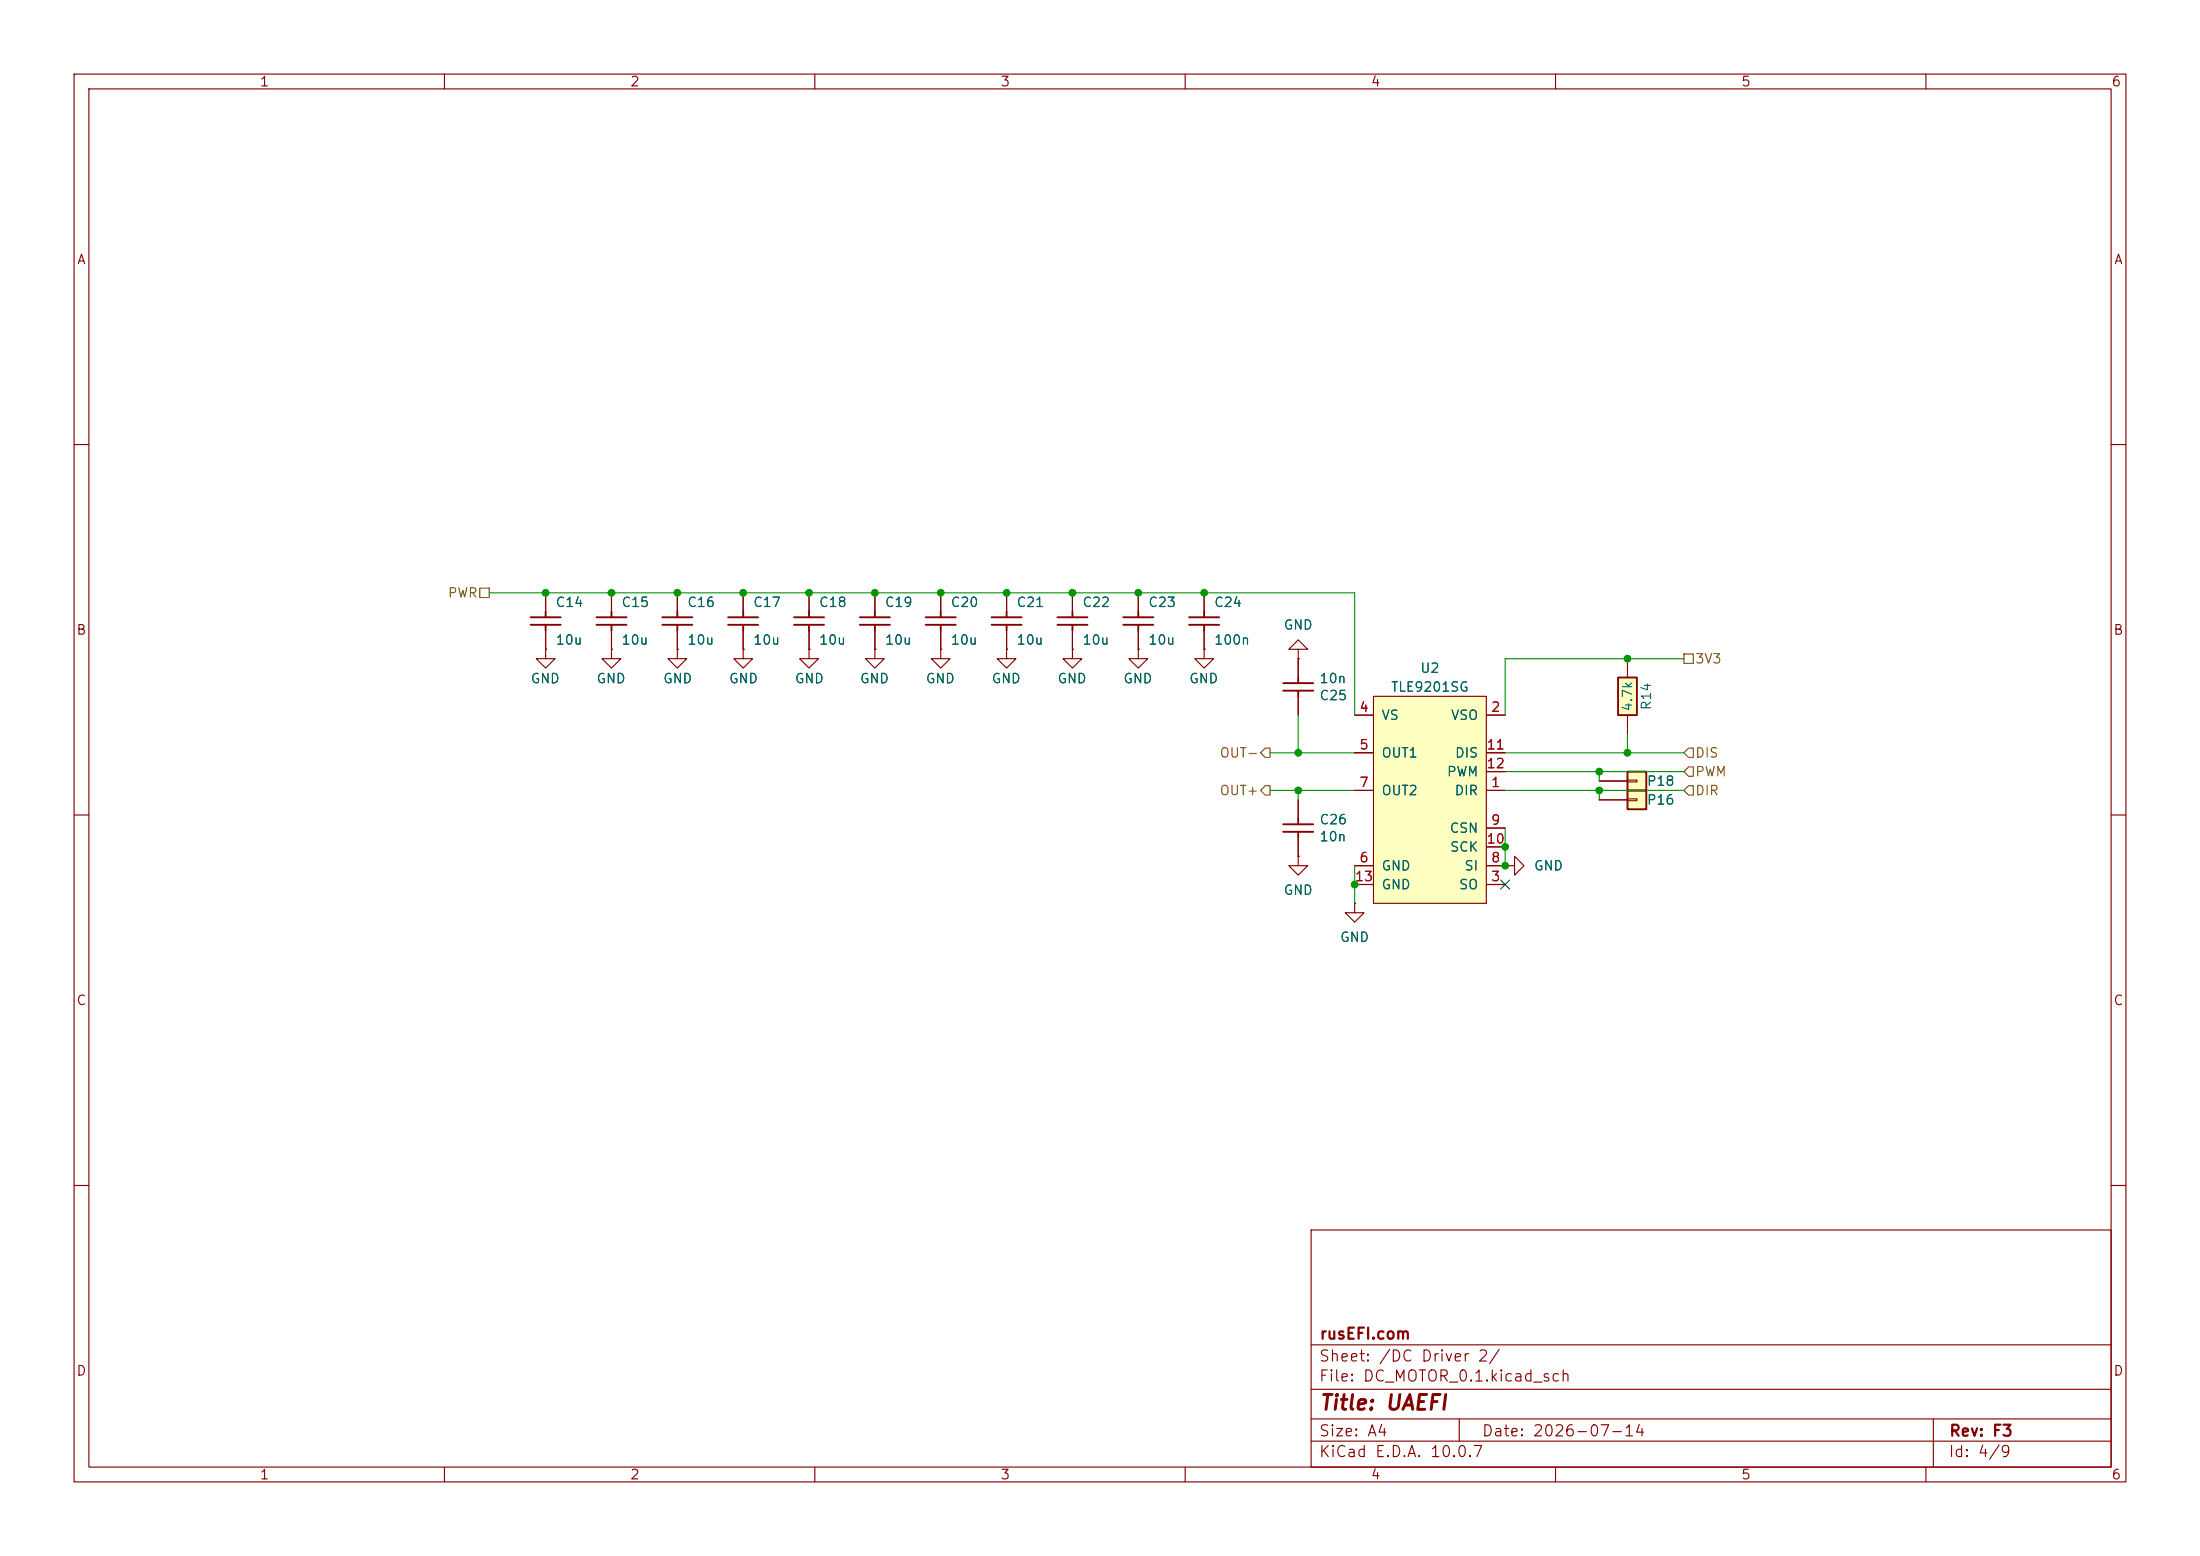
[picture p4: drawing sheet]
<svg xmlns="http://www.w3.org/2000/svg" width="297mm" height="210mm" viewBox="0 0 297 210" stroke-linecap="round" stroke-linejoin="round" font-family="sans-serif">
<g fill="none" stroke="#840000" stroke-width=".15">
<path d="M10 10h277v190h-277zM12 12h273v186h-273zM60 10v2M110 10v2M160 10v2M210 10v2M260 10v2M10 60h2M285 60h2M82.5 87.6v1.3h-1.2l1.2 1.3 1.3-1.3h-1.3M82.5 87.6h.1M82.5 80v2.6"/>
<path d="M82.5 85.1v2.5M91.4 87.6v1.3h1.3l-1.3 1.3-1.2-1.3h1.2M91.4 87.6h.1M91.4 80v2.6M91.4 85.1v2.5M118.1 87.6v1.3h-1.3l1.3 1.3 1.3-1.3h-1.3M118.1 87.6h.1M127 87.6v1.3h-1.3l1.3 1.3 1.3-1.3h-1.3M127 87.6h.1M127 80v2.6M127 85.1v2.5M135.9 87.6v1.3h-1.3l1.3 1.3 1.3-1.3h-1.3"/>
<path d="M135.9 87.6h.1M135.9 80v2.6M135.9 85.1v2.5M153.7 80v2.6M153.7 85.1v2.5M162.6 87.6v1.3h-1.3l1.3 1.3 1.2-1.3h-1.2M162.6 87.6h.1M162.6 80v2.6M162.6 85.1v2.5M175.3 87.6h1.2l-1.2-1.2-1.3 1.2h1.3v1.3M175.3 88.9h.1M175.3 88.9v2.5"/>
<path d="M175.3 94v2.5M10 110h2M175.3 115.6v1.2h-1.3l1.3 1.3 1.2-1.3h-1.2M175.3 115.6h.1M175.3 108v2.5M175.3 113v2.6M285 110h2M10 160h2M177 166h108v32h-108zM285 160h2M60 198v2M110 198v2"/>
<path d="M160 198v2M177 194.5h108M177 191.5h108M177 187.5h108M177 181.5h108M197 191.5v3M210 198v2M260 198v2M261 191.5v6.5"/>
</g>
<g fill="none" stroke="#840000" stroke-width=".25">
<path d="M80.5 84.3h4.1M80.5 83.3h4.1M82.5 82.6v.7M82.5 84.3v.8M89.4 84.3h4.1M89.4 83.3h4.1M91.4 82.6v.7M91.4 84.3v.8M125 84.3h4M125 83.3h4M127 82.6v.7M127 84.3v.8"/>
<path d="M133.9 84.3h4M133.9 83.3h4M135.9 82.6v.7M135.9 84.3v.8M151.6 84.3h4.1M151.6 83.3h4.1M153.7 82.6v.7M153.7 84.3v.8M160.5 84.3h4.1M160.5 83.3h4.1M162.6 82.6v.7M162.6 84.3v.8"/>
<path d="M173.2 92.2h4.1M173.2 93.2h4.1M175.3 91.4v.8M175.3 93.2v.8M173.2 112.3h4.1M173.2 111.3h4.1M175.3 110.5v.8M175.3 112.3v.7"/>
</g>
<path d="M218.4 91.4h2.6v5.1h-2.6z" fill="#ffffc2"/>
<path d="M116.1 84.3h4M116.1 83.3h4M118.1 82.6v.7M118.1 84.3v.8M218.4 91.4h2.6v5.1h-2.6z" fill="none" stroke="#840000" stroke-width=".25"/>
<path d="M118.1 80v2.6M118.1 85.1v2.5M144.8 87.6v1.3h-1.3l1.3 1.3 1.2-1.3h-1.2M144.8 87.6h.1M153.7 87.6v1.3h-1.3l1.3 1.3 1.2-1.3h-1.2M153.7 87.6h.1M219.7 88.9v2.5M219.7 96.5v2.6" fill="none" stroke="#840000" stroke-width=".15"/>
<path d="M219.7 106.7h2.5v2.5h-2.5z" fill="#ffffc2"/>
<path d="M219.7 106.7h2.5v2.5h-2.5z" fill="none" stroke="#840000" stroke-width=".25"/>
<path d="M215.9 108h3.8M219.7 107.8h1.3v.3h-1.3z" fill="none" stroke="#840000" stroke-width=".15"/>
<path d="M219.7 104.1h2.5v2.6h-2.5z" fill="#ffffc2"/>
<g fill="none" stroke="#840000" stroke-width=".25">
<path d="M98.3 84.3h4.1M98.3 83.3h4.1M100.3 82.6v.7M100.3 84.3v.8M107.2 84.3h4.1M107.2 83.3h4.1M109.2 82.6v.7M109.2 84.3v.8M142.7 84.3h4.1M142.7 83.3h4.1M144.8 82.6v.7M144.8 84.3v.8"/>
<path d="M219.7 104.1h2.5v2.6h-2.5z"/>
</g>
<path d="M100.3 87.6v1.3h1.3l-1.3 1.3-1.2-1.3h1.2M100.3 87.6h.1M100.3 80v2.6M100.3 85.1v2.5M109.2 80v2.6M109.2 85.1v2.5M144.8 80v2.6M144.8 85.1v2.5M215.9 105.4h3.8M219.7 105.3h1.3v.2h-1.3z" fill="none" stroke="#840000" stroke-width=".15"/>
<path d="M185.4 94h15.3v27.9h-15.3z" fill="#ffffc2"/>
<g fill="none" stroke="#840000" stroke-width=".15">
<path d="M73.7 87.6v1.3h-1.3l1.3 1.3 1.2-1.3h-1.2M73.7 87.6h.1M73.7 80v2.6M73.7 85.1v2.5M82.5 87.6h.1M82.5 80v2.6M82.5 85.1v2.5M91.4 87.6h.1M91.4 80v2.6M91.4 85.1v2.5M100.3 87.6h.1M100.3 80v2.6"/>
<path d="M100.3 85.1v2.5M109.2 87.6v1.3h1.3l-1.3 1.3-1.3-1.3h1.3M109.2 87.6h.1M109.2 80v2.6M109.2 85.1v2.5M118.1 87.6h.1M118.1 80v2.6M118.1 85.1v2.5M127 87.6h.1M127 80v2.6M127 85.1v2.5M135.9 87.6h.1"/>
<path d="M135.9 80v2.6M135.9 85.1v2.5M144.8 87.6h.1M144.8 80v2.6M144.8 85.1v2.5M153.7 87.6h.1M153.7 80v2.6M153.7 85.1v2.5M162.6 87.6h.1M162.6 80v2.6M162.6 85.1v2.5M175.3 88.9h.1"/>
<path d="M175.3 88.9v2.5M175.3 94v2.5M182.9 96.5h2.5M185.4 94h15.3v27.9h-15.3zM200.7 96.5h2.5M175.3 115.6h.1M175.3 108v2.5M175.3 113v2.6M182.9 106.7h2.5M182.9 119.4h2.5M182.9 101.6h2.5M182.9 116.8h2.5"/>
<path d="M200.7 106.7h2.5M200.7 119.4h2.5M200.7 101.6h2.5M200.7 116.8h2.5M200.7 111.8h2.5M200.7 114.3h2.5M200.7 104.1h2.5M203.2 116.8h1.3v1.3l1.2-1.3-1.2-1.2v1.2M203.2 116.8h.1M215.9 108h3.8M215.9 105.4h3.8M182.9 121.9v1.3h-1.3l1.3 1.3 1.2-1.3h-1.2"/>
<path d="M182.9 121.9h.1"/>
</g>
<path d="M71.6 84.3h4.1M71.6 83.3h4.1M73.7 82.6v.7M73.7 84.3v.8" fill="none" stroke="#840000" stroke-width=".25"/>
<path d="M64.8 79.4h1.2v1.2h-1.2zM227.3 88.3h1.3v1.2h-1.3zM170.8 101h.6v1.2h-.6l-.6-.6zM170.8 106h.6v1.3h-.6l-.6-.6zM227.3 106.7l.7-.7h.6v1.3h-.6zM228 103.5h.6v1.3h-.6l-.7-.7zM228 101h.6v1.2h-.6l-.7-.6z" fill="none" stroke="#725600" stroke-width=".15"/>
<g fill="none" stroke="#009600" stroke-width=".15">
<path d="M66 80h116.9v16.5M175.3 96.5v5.1M219.7 99.1v2.5M227.3 88.9h-24.1v7.6M171.4 106.7h11.5M171.4 101.6h11.5M175.3 106.7v1.3M182.9 116.8v5.1M203.2 106.7h24.1M203.2 104.1h24.1M203.2 111.8v5M203.2 101.6h24.1"/>
<path d="M215.9 104.1v1.3M215.9 106.7v1.3"/>
</g>
<path d="M202.6 118.8l1.2 1.2M203.8 118.8l-1.2 1.2" fill="none" stroke="#000084" stroke-width=".15"/>
<g fill="#009600" stroke="#009600" stroke-width=".14">
<circle cx="219.7" cy="101.6" r=".46"/>
<circle cx="203.2" cy="116.8" r=".46"/>
<circle cx="182.9" cy="119.4" r=".46"/>
<circle cx="215.9" cy="106.7" r=".46"/>
<circle cx="203.2" cy="114.3" r=".46"/>
<circle cx="175.3" cy="101.6" r=".46"/>
<circle cx="175.3" cy="106.7" r=".46"/>
<circle cx="219.7" cy="88.9" r=".46"/>
<circle cx="215.9" cy="104.1" r=".46"/>
<circle cx="144.8" cy="80" r=".46"/>
<circle cx="135.9" cy="80" r=".46"/>
<circle cx="162.6" cy="80" r=".46"/>
<circle cx="91.4" cy="80" r=".46"/>
<circle cx="82.5" cy="80" r=".46"/>
<circle cx="127" cy="80" r=".46"/>
<circle cx="118.1" cy="80" r=".46"/>
<circle cx="73.7" cy="80" r=".46"/>
<circle cx="109.2" cy="80" r=".46"/>
<circle cx="100.3" cy="80" r=".46"/>
<circle cx="153.7" cy="80" r=".46"/>
</g>
<text font-size="2" fill="#840000" x="178" y="190.8">Title: UAEFI</text>
<g font-size="1.5" fill="#840000">
<text x="178" y="184.1">Sheet: /DC Driver 2/</text>
<text x="178" y="181.1">rusEFI.com</text>
<text x="178" y="186.8">File: DC_MOTOR_0.1.kicad_sch</text>
<text x="178" y="197">KiCad E.D.A. 10.0.7</text>
<text x="178" y="194.2">Size: A4</text>
<text x="200" y="194.2">Date: 2026-07-14</text>
<text x="263" y="197">Id: 4/9</text>
<text x="263" y="194.2">Rev: F3</text>
</g>
<g font-size="1.3" fill="#840000">
<text x="35" y="12">1</text>
<text x="85" y="12">2</text>
<text x="135" y="12">3</text>
<text x="185" y="12">4</text>
<text x="235" y="12">5</text>
<text x="285" y="12">6</text>
<text x="10.3" y="36">A</text>
<text x="285.3" y="36">A</text>
<text x="10.2" y="86">B</text>
<text x="285.2" y="86">B</text>
<text x="10.2" y="136">C</text>
<text x="285.2" y="136">C</text>
<text x="10.2" y="186">D</text>
<text x="285.2" y="186">D</text>
<text x="35" y="200">1</text>
<text x="85" y="200">2</text>
<text x="135" y="200">3</text>
<text x="185" y="200">4</text>
<text x="235" y="200">5</text>
<text x="285" y="200">6</text>
</g>
<g font-size="1.3" fill="#725600">
<text x="60.4" y="81">PWR</text>
<text x="228.8" y="89.9">3V3</text>
<text x="164.6" y="102.6">OUT-</text>
<text x="164.6" y="107.6">OUT+</text>
<text x="228.8" y="105.1">PWM</text>
<text x="228.8" y="107.6">DIR</text>
<text x="228.8" y="102.6">DIS</text>
</g>
<g font-size="1.3" fill="#006464">
<text x="74.9" y="82.2">C14</text>
<text x="83.8" y="82.2">C15</text>
<text x="92.7" y="82.2">C16</text>
<text x="101.6" y="82.2">C17</text>
<text x="110.5" y="82.2">C18</text>
<text x="119.4" y="82.2">C19</text>
<text x="128.3" y="82.2">C20</text>
<text x="137.1" y="82.2">C21</text>
<text x="146" y="82.2">C22</text>
<text x="154.9" y="82.2">C23</text>
<text x="163.8" y="82.2">C24</text>
<text x="74.9" y="87.3">10u</text>
<text x="83.8" y="87.3">10u</text>
<text x="92.7" y="87.3">10u</text>
<text x="101.6" y="87.3">10u</text>
<text x="110.5" y="87.3">10u</text>
<text x="119.4" y="87.3">10u</text>
<text x="128.3" y="87.3">10u</text>
<text x="137.1" y="87.3">10u</text>
<text x="146" y="87.3">10u</text>
<text x="154.9" y="87.3">10u</text>
<text x="163.8" y="87.3">100n</text>
<text x="173.2" y="85.3">GND</text>
<text x="71.5" y="92.5">GND</text>
<text x="80.4" y="92.5">GND</text>
<text x="89.4" y="92.5">GND</text>
<text x="98.3" y="92.5">GND</text>
<text x="107.2" y="92.5">GND</text>
<text x="116" y="92.5">GND</text>
<text x="124.9" y="92.5">GND</text>
<text x="133.8" y="92.5">GND</text>
<text x="142.7" y="92.5">GND</text>
<text x="151.6" y="92.5">GND</text>
<text x="160.4" y="92.5">GND</text>
<text x="178" y="94.8">C25</text>
<text x="178" y="92.5">10n</text>
<text x="187.7" y="93.7">TLE9201SG</text>
<text x="191.6" y="91.1">U2</text>
<text x="223.2" y="96" transform="rotate(-90 223.2 96)">R14</text>
<text x="186.4" y="97.5">VS</text>
<text x="195.8" y="97.5">VSO</text>
<text x="220.7" y="96.1" transform="rotate(-90 220.7 96.1)">4.7k</text>
<text x="186.4" y="102.6">OUT1</text>
<text x="186.4" y="107.6">OUT2</text>
<text x="195.2" y="105.1">PWM</text>
<text x="196.3" y="107.6">DIR</text>
<text x="196.3" y="102.6">DIS</text>
<text x="222.2" y="106.4">P18</text>
<text x="178" y="111.6">C26</text>
<text x="178" y="113.9">10n</text>
<text x="195.6" y="112.7">CSN</text>
<text x="222.2" y="108.9">P16</text>
<text x="186.4" y="117.8">GND</text>
<text x="195.7" y="115.3">SCK</text>
<text x="197.6" y="117.8">SI</text>
<text x="207" y="117.8">GND</text>
<text x="173.2" y="121.1">GND</text>
<text x="186.4" y="120.3">GND</text>
<text x="196.9" y="120.3">SO</text>
<text x="180.8" y="127.4">GND</text>
</g>
<g font-size="1.3" fill="#a90000">
<text x="183.4" y="96.4">4</text>
<text x="183.4" y="101.5">5</text>
<text x="200.6" y="101.5">11</text>
<text x="201.2" y="96.4">2</text>
<text x="183.4" y="106.5">7</text>
<text x="200.6" y="104">12</text>
<text x="201.2" y="106.5">1</text>
<text x="201.2" y="111.6">9</text>
<text x="182.8" y="119.2">13</text>
<text x="183.4" y="116.7">6</text>
<text x="200.6" y="114.2">10</text>
<text x="201.2" y="119.2">3</text>
<text x="201.2" y="116.7">8</text>
</g>
</svg>
